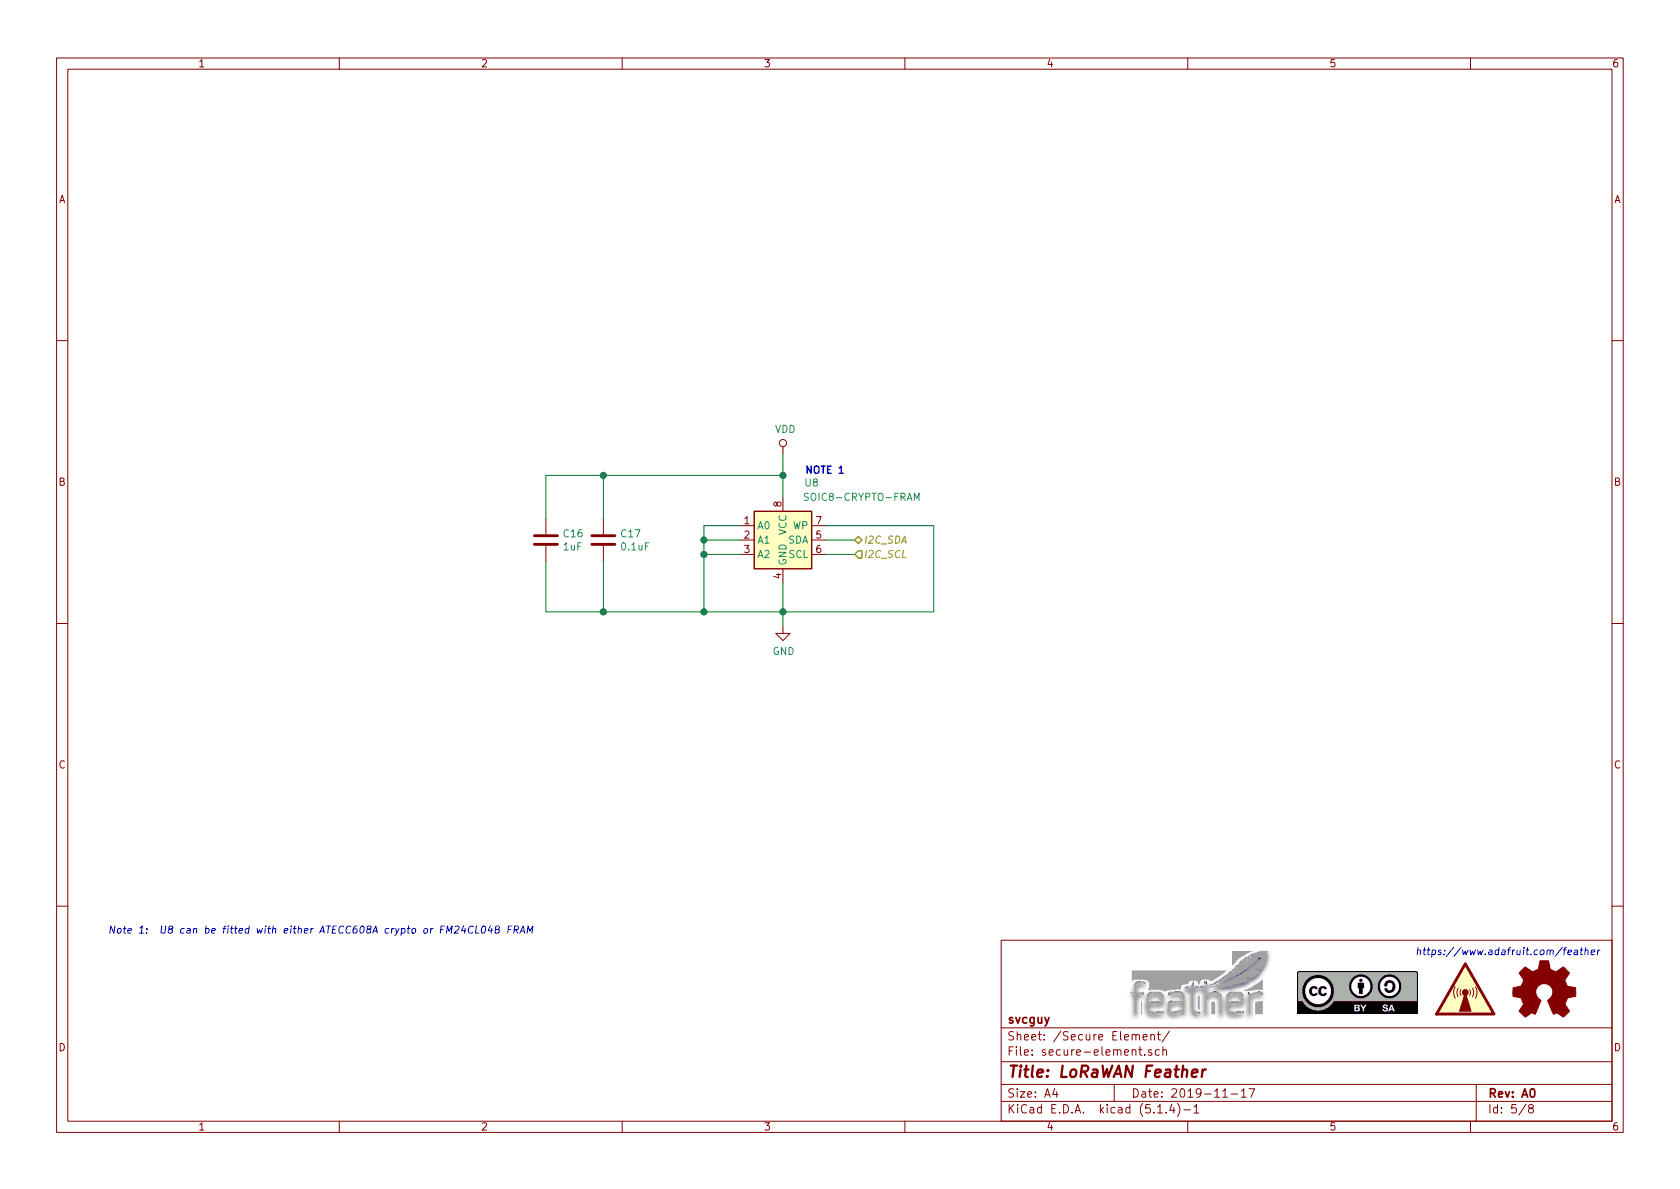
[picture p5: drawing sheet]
EESchema Schematic File Version 4
LIBS:loRaWan1262_jlc-cache
EELAYER 30 0
EELAYER END
$Descr A4 11693 8268
encoding utf-8
Sheet 5 8
Title "LoRaWAN Feather"
Date "2019-11-17"
Rev "A0"
Comp "svcguy"
Comment1 ""
Comment2 ""
Comment3 ""
Comment4 ""
$EndDescr
$Comp
L Device:C C17
U 1 1
P 4200 3750
F 0 "C17" H 4315 3796 50  0000 L CNN
F 1 "0.1uF" H 4315 3705 50  0000 L CNN
F 2 "jlcpcb_smt:C_0402_1005Metric" H 4238 3600 50  0001 C CNN
F 3 "~" H 4200 3750 50  0001 C CNN
F 4 "C1525" H 4200 3750 50  0001 C CNN "LCSC"
F 5 "490-14603-1-ND" H 4200 3750 50  0001 C CNN "Digikey"
	1    4200 3750
	1    0    0    -1  
$EndComp
$Comp
L Device:C C16
U 1 1
P 3800 3750
F 0 "C16" H 3915 3796 50  0000 L CNN
F 1 "1uF" H 3915 3705 50  0000 L CNN
F 2 "jlcpcb_smt:C_0402_1005Metric" H 3838 3600 50  0001 C CNN
F 3 "~" H 3800 3750 50  0001 C CNN
F 4 "C52923" H 3800 3750 50  0001 C CNN "LCSC"
F 5 "311-1439-1-ND" H 3800 3750 50  0001 C CNN "Digikey"
	1    3800 3750
	1    0    0    -1  
$EndComp
$Comp
L power:VDD #PWR032
U 1 1
P 5450 3150
F 0 "#PWR032" H 5450 3000 50  0001 C CNN
F 1 "VDD" H 5467 3323 50  0000 C CNN
F 2 "" H 5450 3150 50  0001 C CNN
F 3 "" H 5450 3150 50  0001 C CNN
	1    5450 3150
	1    0    0    -1  
$EndComp
$Comp
L power:GND #PWR033
U 1 1
P 5450 4350
F 0 "#PWR033" H 5450 4100 50  0001 C CNN
F 1 "GND" H 5455 4177 50  0000 C CNN
F 2 "" H 5450 4350 50  0001 C CNN
F 3 "" H 5450 4350 50  0001 C CNN
	1    5450 4350
	1    0    0    -1  
$EndComp
Wire Wire Line
	5450 3150 5450 3300
Wire Wire Line
	5450 3300 4200 3300
Wire Wire Line
	3800 3300 3800 3600
Connection ~ 5450 3300
Wire Wire Line
	5450 3300 5450 3450
Wire Wire Line
	3800 3900 3800 4250
Wire Wire Line
	3800 4250 4200 4250
Wire Wire Line
	5450 4250 5450 4350
Wire Wire Line
	5450 4050 5450 4250
Connection ~ 5450 4250
Wire Wire Line
	4200 3600 4200 3300
Connection ~ 4200 3300
Wire Wire Line
	4200 3300 3800 3300
Wire Wire Line
	4200 3900 4200 4250
Connection ~ 4200 4250
Wire Wire Line
	4200 4250 4900 4250
Text HLabel 5950 3750 2    50   BiDi Italic 0
I2C_SDA
Text HLabel 5950 3850 2    50   Input Italic 0
I2C_SCL
Wire Wire Line
	5950 3850 5750 3850
$Comp
L Graphic:Logo_Open_Hardware_Small #LOGO5
U 1 1
P 10750 6900
F 0 "#LOGO5" H 10750 7175 50  0001 C CNN
F 1 "Logo_Open_Hardware_Small" H 10750 6675 50  0001 C CNN
F 2 "" H 10750 6900 50  0001 C CNN
F 3 "~" H 10750 6900 50  0001 C CNN
	1    10750 6900
	1    0    0    -1  
$EndComp
$Comp
L Graphic:SYM_Radio_Waves_Large #SYM5
U 1 1
P 10200 6850
F 0 "#SYM5" H 10200 7050 50  0001 C CNN
F 1 "SYM_Radio_Waves_Large" H 10200 6600 50  0001 C CNN
F 2 "" H 10200 6650 50  0001 C CNN
F 3 "~" H 10230 6650 50  0001 C CNN
	1    10200 6850
	1    0    0    -1  
$EndComp
Text Notes 9850 6650 0    50   Italic 0
https://www.adafruit.com/feather
$Comp
L Custom_KiCAD:SOIC8-CRYPTO-FRAM U8
U 1 1
P 5450 3750
F 0 "U8" H 5650 4150 50  0000 C CNN
F 1 "SOIC8-CRYPTO-FRAM" H 6000 4050 50  0000 C CNN
F 2 "Package_SO:SOIC-8_3.9x4.9mm_P1.27mm" H 5450 3750 50  0001 C CNN
F 3 "http://ww1.microchip.com/downloads/en/DeviceDoc/ATECC608A-CryptoAuthentication-Device-Summary-Data-Sheet-DS40001977B.pdf" H 5600 4000 50  0001 C CNN
	1    5450 3750
	1    0    0    -1  
$EndComp
Wire Wire Line
	5950 3750 5750 3750
Wire Wire Line
	5750 3650 6500 3650
Wire Wire Line
	6500 3650 6500 4250
Wire Wire Line
	6500 4250 5450 4250
Wire Wire Line
	5150 3650 4900 3650
Wire Wire Line
	4900 3650 4900 3750
Connection ~ 4900 4250
Wire Wire Line
	4900 4250 5450 4250
Wire Wire Line
	5150 3750 4900 3750
Connection ~ 4900 3750
Wire Wire Line
	4900 3750 4900 3850
Wire Wire Line
	5150 3850 4900 3850
Connection ~ 4900 3850
Wire Wire Line
	4900 3850 4900 4250
Text Notes 5600 3300 0    50   ~ 10
NOTE 1
Text Notes 750  6500 0    50   Italic 0
Note 1:  U8 can be fitted with either ATECC608A crypto or FM24CL04B FRAM
$EndSCHEMATC
